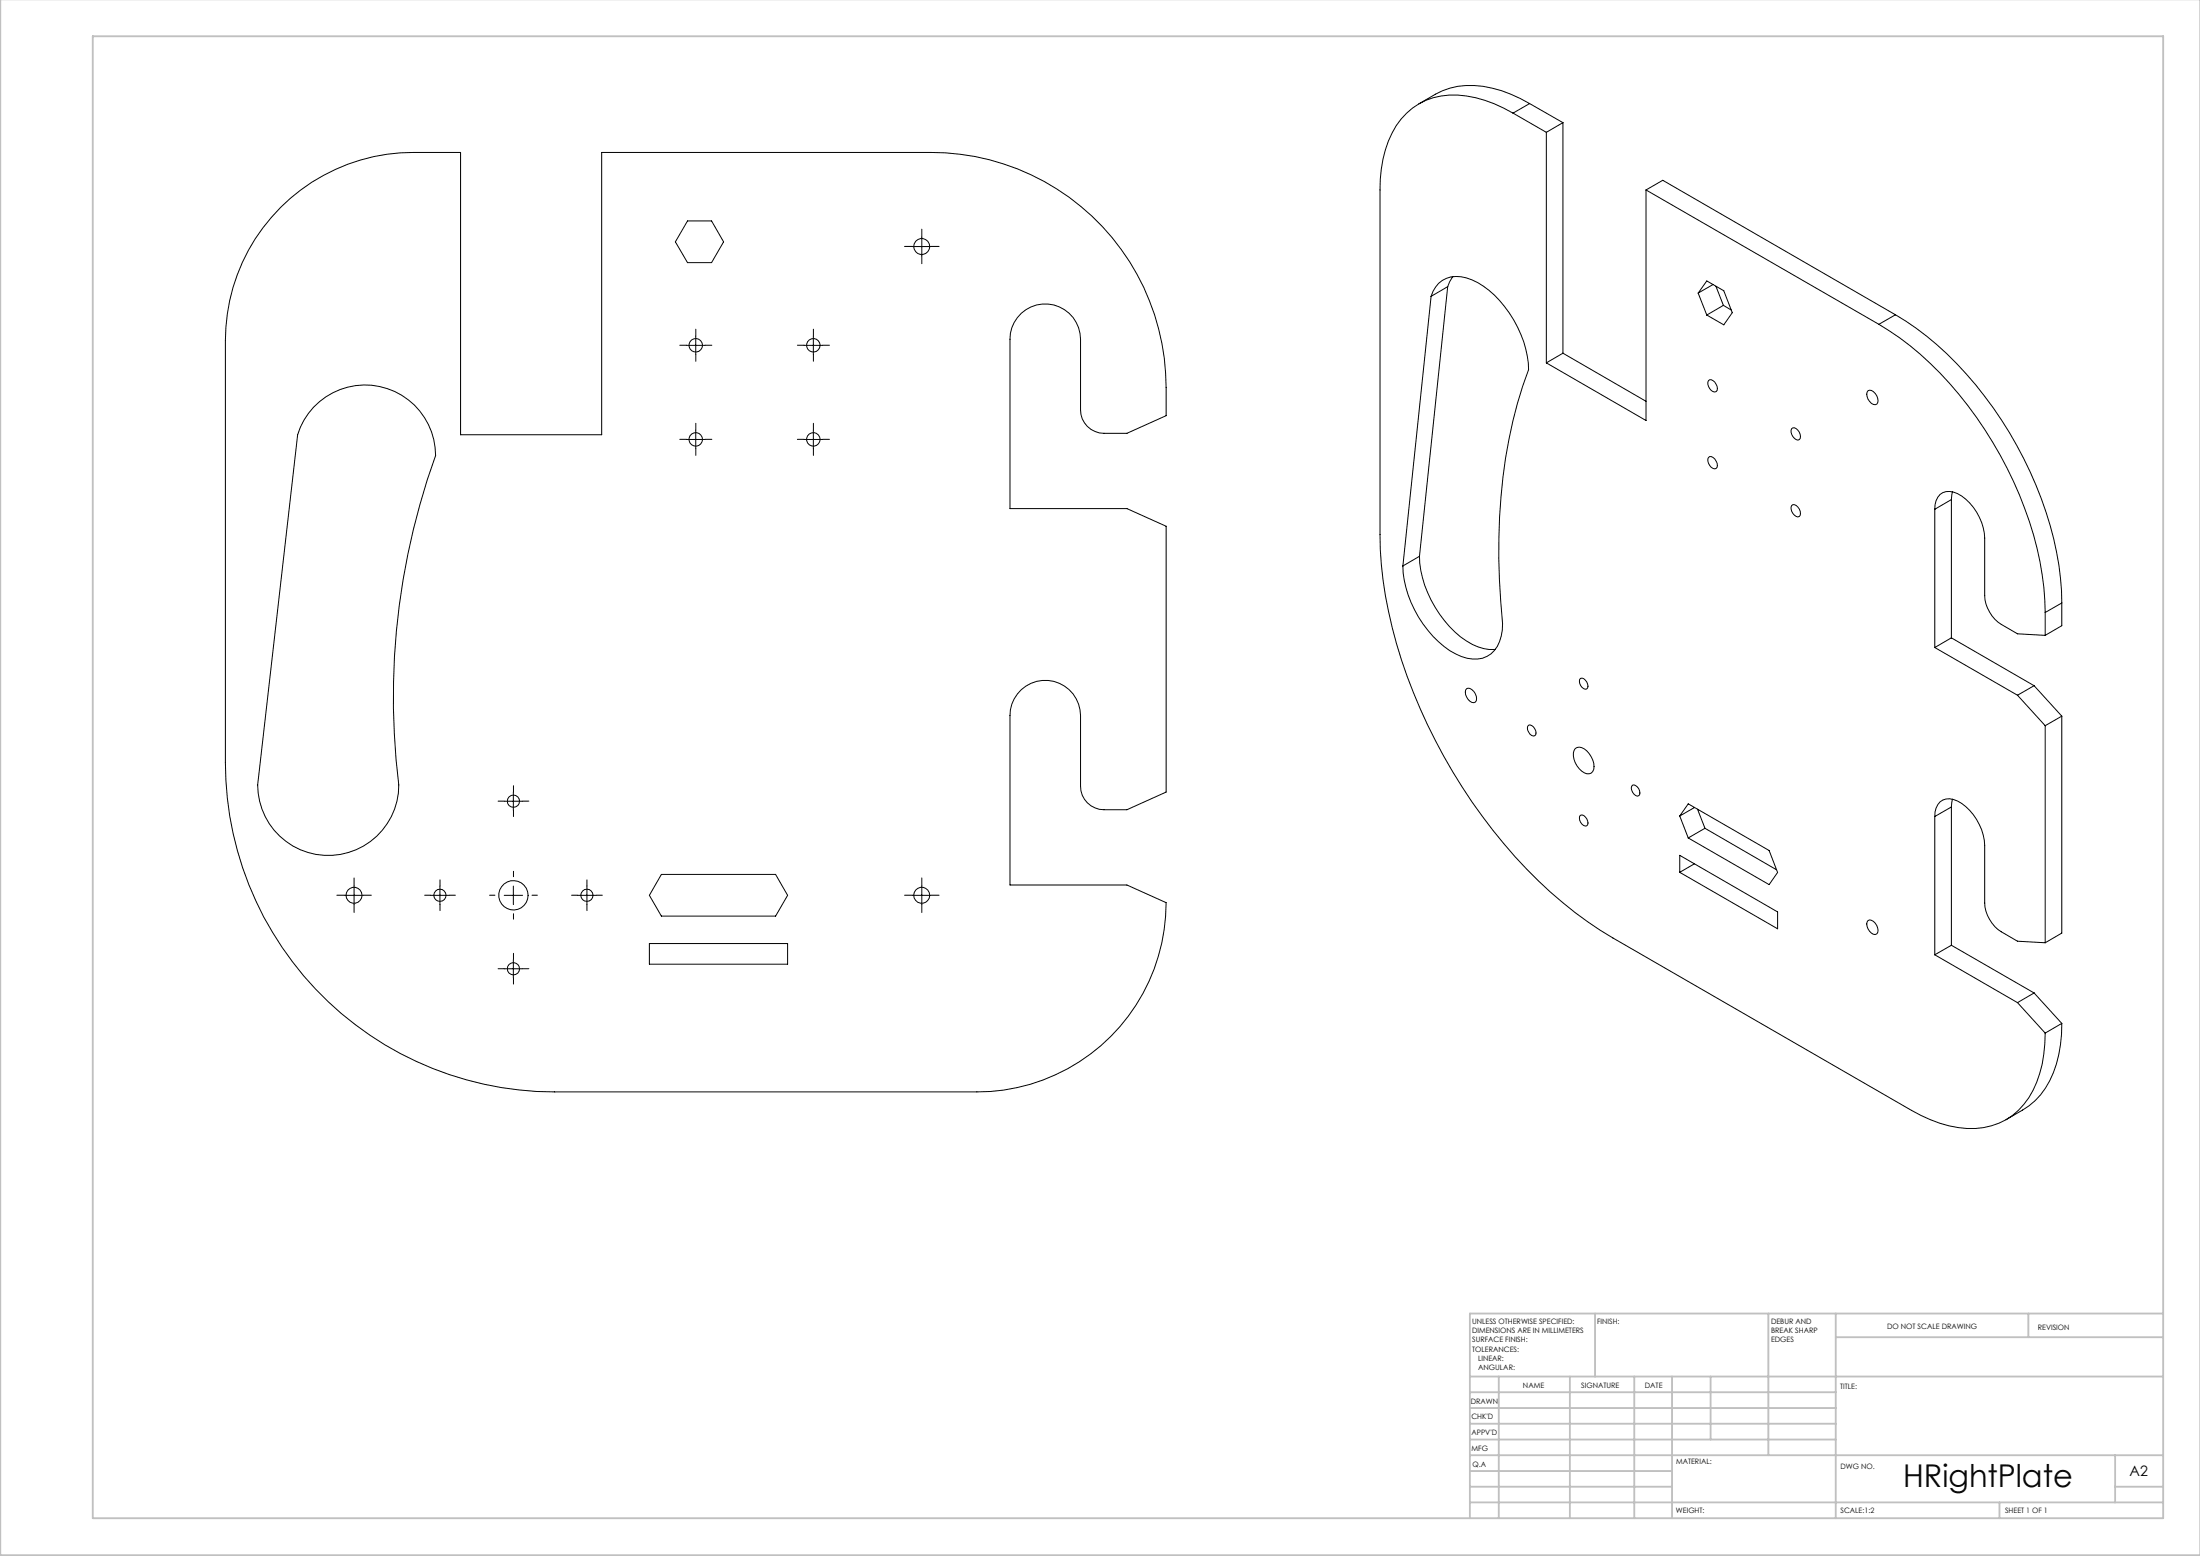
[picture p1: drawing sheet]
<svg xmlns="http://www.w3.org/2000/svg" width="594mm" height="420mm" viewBox="0 0 594 420" stroke-linecap="round" stroke-linejoin="round" font-family="sans-serif">
<g fill="none" stroke="#000" stroke-width=".27" stroke-dasharray="15.2 1.3 1.3 1.3">
<path d="M246.4 66.5h-2.2M248.9 64v-2.1M248.9 69v2.2M251.4 66.5h2.1M185.4 93.2h-1.9M187.9 90.7v-1.8M187.9 95.7v1.8M190.4 93.2h1.8M217.1 93.2h-1.8M219.6 90.7v-1.8M219.6 95.7v1.8M222.1 93.2h1.8"/>
<path d="M185.4 118.6h-1.9M187.9 116.1v-1.8M190.4 118.6h1.8M217.1 118.6h-1.8M219.6 116.1v-1.8M222.1 118.6h1.8M187.9 121.1v1.8M219.6 121.1v1.8M136.1 216.2h-1.6M138.6 213.7v-1.6M138.6 218.7v1.7M141.1 216.2h1.7"/>
<path d="M95.6 239.1v-2.1M118.8 239.1v-1.6M138.6 236.6v-1.4M158.5 239.1v-1.6M248.9 239.1v-2.1M93.1 241.6h-2.2M95.6 244.1v2.2M98.1 241.6h2.2M116.3 241.6h-1.6M118.8 244.1v1.7M121.3 241.6h1.7M133.6 241.6h-1.4"/>
<path d="M138.6 246.6v1.5M138.6 259v-1.7M143.6 241.6h1.5M156 241.6h-1.7M158.5 244.1v1.7M161 241.6h1.6M246.4 241.6h-2.2M248.9 244.1v2.2M251.4 241.6h2.1M136.1 261.5h-1.6M138.6 264v1.6M141.1 261.5h1.7"/>
</g>
<g fill="none" stroke="#000" stroke-width=".27">
<path d="M408.5 30.5a29.9 29.9 0 0 0-19.4-4.6 18.2 18.2 0 0 0-14.2 12.2 34.7 34.7 0 0 0-2.3 13.2v93a122.3 122.3 0 0 0 12.8 51.3 141.6 141.6 0 0 0 39.9 50.7l6.7 4.8 3.5 2.1 80.6 46.5a30 30 0 0 0 19.5 4.7 18.3 18.3 0 0 0 14.3-12.3 34 34 0 0 0 2.3-13.2M408.5 30.5l9 5.2M413 28a30.2 30.2 0 0 0-19.4-4.7 25.8 25.8 0 0 0-10.5 4.7M413 28l-4.5 2.5M413 28l9 5.1M417.5 35.7v62.2M422 33.1l-4.5 2.6M422 33.1v62.2M75.7 56a50.9 50.9 0 0 1 36-14.8h12.7v76.2h38.1v-76.2h88.9a63.5 63.5 0 0 1 63.5 63.5v7.5l-10.6 4.8h-6.2a6.3 6.3 0 0 1-6.4-6.4v-19a9.5 9.5 0 0 0-9.5-9.6 9.5 9.5 0 0 0-9.5 9.6v45.7h31.6l10.6 4.7v71.8l-10.6 4.8h-6.2a6.3 6.3 0 0 1-6.4-6.4v-19a9.5 9.5 0 0 0-9.5-9.6 9.5 9.5 0 0 0-9.5 9.6v45.7h31.6l10.6 4.7a51.1 51.1 0 0 1-51.1 51.1h-114a88.9 88.9 0 0 1-88.9-88.9v-113.8a50.8 50.8 0 0 1 14.8-36zM185.6 59.6h6.5l3.3 5.7-3.3 5.6h-6.5l-3.2-5.6zM444.4 51.3l62.9 36.2M444.4 51.3v62.2l-26.9-15.6"/>
<path d="M444.4 51.3l4.5-2.6 62.9 36.3M246.4 66.6h5M248.9 64v5M386.4 80a7.1 7.1 0 0 1 9.6-5 22.7 22.7 0 0 1 11.5 9.5 28.1 28.1 0 0 1 5.2 15.3 138.3 138.3 0 0 0-8 51l.1 5.7 .9 11.8a9.6 9.6 0 0 1-4.2 8.9 9.3 9.3 0 0 1-8.5-.7 29.3 29.3 0 0 1-14.2-23.7M386.4 80l-7.6 72.8M390.9 77.4l-4.5 2.6M390.9 77.4l-7.6 72.8M392.3 74.7l-1.4 2.7M458.5 79.1l2.3-3.3 4.6 2.7 2.3 5.9-2.3 3.3-4.6-2.7M458.5 79.1l2.3 5.9M462.5 76.8l-4 2.3M463.3 77.3l2 5.1"/>
<path d="M185.3 93.2h5.1M187.9 90.7v5M217.1 93.2h5M219.6 90.7v5M422 95.3l-4.5 2.6M422 95.3l22.4 13M465.3 82.4l-4.5 2.6M465.3 82.4l2.1 1.3M507.3 87.5a90.5 90.5 0 0 1 30.7 31.9 94.5 94.5 0 0 1 14.1 42.6l.1 3.3M511.8 85a91.3 91.3 0 0 1 30.7 31.8 96 96 0 0 1 14.1 42.6l.1 3.4M511.8 85l-4.5 2.5M84.7 109.9a19.1 19.1 0 0 1 20.9-4.6 19.1 19.1 0 0 1 12 17.7 192 192 0 0 0-9.9 88.9 19.1 19.1 0 0 1-19.1 19 19.1 19.1 0 0 1-19-19l10.8-94.5a18.8 18.8 0 0 1 4.3-7.5z"/>
<path d="M185.3 118.6h5.1M187.9 116.1v5M217.1 118.6h5M219.6 116.1v5M461.3 102.7a1.1 1.1 0 0 1 1.7 .4 2.03 2.03 0 0 1 .3 2.6 2.16 2.16 0 0 1-2-3zM483.8 115.7a1.69 1.69 0 0 1 2.3 1.6 1.01 1.01 0 0 1-.7 1.5 2.44 2.44 0 0 1-1.6-3.1zM504.4 105.5a2.25 2.25 0 0 1 2.6 2 1.18 1.18 0 0 1-.7 1.7 2.67 2.67 0 0 1-1.9-3.7zM461.3 123.5a1.1 1.1 0 0 1 1.7 .4 2.03 2.03 0 0 1 .3 2.6 2.16 2.16 0 0 1-2-3zM483.8 136.4a1.69 1.69 0 0 1 2.3 1.6 1.01 1.01 0 0 1-.7 1.5 2.44 2.44 0 0 1-1.6-3.1zM522.4 137.5a4.1 4.1 0 0 1 4-4.8 10.3 10.3 0 0 1 7.3 5.5 14.2 14.2 0 0 1 2.2 7v15.6a9.9 9.9 0 0 0 4.4 7.7l4.4 2.6 7.5 .4M522.4 137.5v37.3M526.9 134.8l-4.5 2.7"/>
<path d="M526.9 134.8v37.4M527.2 132.8l-.3 2M383.3 150.2a29.8 29.8 0 0 0 12.7 22.8 11.8 11.8 0 0 0 7.7 2.3M383.3 150.2l-4.5 2.6M522.4 174.8l22.3 12.9M526.9 172.2l-4.5 2.6M526.9 172.2l22.3 12.9M552.2 165.3v6.2M556.7 162.8l-4.5 2.5M556.7 162.8v6.1l-4.5 2.6M396 185.9a2.39 2.39 0 0 1 2.7 2.7l-.4 .9a2.25 2.25 0 0 1-2.6-2v-1.2zM412.8 195.7a1.99 1.99 0 0 1 1.9 2.6l-.3 .3a1.91 1.91 0 0 1-1.6-2.9z"/>
<path d="M426.8 183.1a1.91 1.91 0 0 1 1.6 2.9 1.91 1.91 0 0 1-1.6-2.9zM544.7 187.7l7.5 8.2M549.2 185.1l-4.5 2.6M549.2 185.1l7.5 8.2M552.2 195.9v58.6M556.7 193.3v58.6l-4.5 2.6M556.7 193.3l-4.5 2.6M136.1 216.3h5M138.6 213.8v5M425.3 202.1a2.75 2.75 0 0 1 3.8 1.3 4.6 4.6 0 0 1 .9 4.9 1.89 1.89 0 0 1-2.9-.1 5.6 5.6 0 0 1-2.1-5.6zM440.8 211.9a1.91 1.91 0 0 1 1.7 2.9 1.94 1.94 0 0 1-2-2.6zM457.5 218l-4 2.3"/>
<path d="M458.3 218.4l2 5.2M526.9 217.8v37.3M526.9 217.8l-4.5 2.6M527.2 215.7l-.3 2.1M95.6 239.2v5M118.8 239.2v5M138.6 239.2v5M158.5 239.2v5M178.6 236h30.8l3.3 5.7-3.3 5.6h-30.8l-3.3-5.6zM248.9 239.2v5M426.8 220a1.91 1.91 0 0 1 1.6 2.9 1.91 1.91 0 0 1-1.6-2.9zM453.5 230.9l26.5 15.3v4.5l-26.5-15.2z"/>
<path d="M453.5 220.3l2.3-3.3 21.9 12.6 2.3 5.9-2.3 3.3-21.9-12.6M453.5 220.3l2.3 5.9M457.5 233.2l-4 2.3M460.3 223.6l-4.5 2.6M460.3 223.6l19.3 11.2M522.4 220.4a4.1 4.1 0 0 1 4-4.8 11.7 11.7 0 0 1 8 7 13.6 13.6 0 0 1 1.5 5.6v15.6a9.9 9.9 0 0 0 4.4 7.7l4.4 2.6 7.5 .4M522.4 220.4v37.3M93.1 241.7h5M116.3 241.7h5M136.1 241.7h5M138.6 259v5M156 241.7h5"/>
<path d="M175.3 254.7h37.4v5.6h-37.4zM246.4 241.7h5M504.4 248.5a2.19 2.19 0 0 1 2.6 2 1.18 1.18 0 0 1-.7 1.8 2.69 2.69 0 0 1-1.9-3.8zM522.4 257.7l22.3 12.9M526.9 255.1l-4.5 2.6M526.9 255.1l22.3 12.9M136.1 261.5h5M544.7 270.6l7.5 8.3M549.2 268l-4.5 2.6M549.2 268l7.5 8.2M556.7 276.2a29.9 29.9 0 0 1-5.7 19.3 26.6 26.6 0 0 1-9.4 6.7M556.7 276.2l-4.5 2.7"/>
<circle cx="248.9" cy="66.6" r="2.16"/>
<circle cx="187.9" cy="93.2" r="1.83"/>
<circle cx="219.6" cy="93.2" r="1.83"/>
<circle cx="187.9" cy="118.6" r="1.83"/>
<circle cx="219.6" cy="118.6" r="1.83"/>
<circle cx="138.6" cy="216.3" r="1.65"/>
<circle cx="95.6" cy="241.7" r="2.16"/>
<circle cx="118.8" cy="241.7" r="1.65"/>
<circle cx="138.6" cy="241.6" r="4"/>
<circle cx="158.5" cy="241.7" r="1.65"/>
<circle cx="248.9" cy="241.7" r="2.16"/>
<circle cx="138.6" cy="261.5" r="1.65"/>
</g>
<g fill="none" stroke="#c0c0c0" stroke-width=".5">
<path d="M.1 -.1v419.9h594M25 9.8h559.1v400h-559.1zM430.7 354.6v17M477.4 354.6v38.2M495.7 354.6v55.2M547.7 354.6v6.3M584.1 354.6h-187.2v55.2M396.9 371.6h187.2M396.9 375.8h98.8M404.7 371.6v38.2M423.9 371.6v38.2M441.3 371.6v38.2"/>
<path d="M451.4 371.6v38.2M461.9 371.6v17M495.7 360.9h88.4M396.9 388.6h98.8M396.9 384.3h98.8M396.9 380.1h98.8M396.9 397.1h54.5M396.9 392.8h187.2M571.1 392.8v12.7M396.9 405.5h187.2M396.9 401.3h54.5M539.9 405.5v4.3"/>
<path d="M571.1 401.3h13"/>
</g>
<text font-size="8.5" x="513.9" y="401.5">HRightPlate</text>
<text font-size="3.9" x="575" y="398.4">A2</text>
<g font-size="2">
<text x="397.5" y="357.4">UNLESS OTHERWISE SPECIFIED:</text>
<text x="397.5" y="359.9">DIMENSIONS ARE IN MILLIMETERS</text>
<text x="431.2" y="357.4">FINISH:</text>
<text x="478.2" y="357.3">DEBUR AND</text>
<text x="478.2" y="359.8">BREAK SHARP</text>
<text x="509.5" y="358.8">DO NOT SCALE DRAWING</text>
<text x="550.2" y="359">REVISION</text>
<text x="397.5" y="362.4">SURFACE FINISH:</text>
<text x="397.5" y="364.9">TOLERANCES:</text>
<text x="478.2" y="362.3">EDGES</text>
<text x="399.1" y="367.4">LINEAR:</text>
<text x="399.1" y="369.9">ANGULAR:</text>
<text x="411.2" y="374.8">NAME</text>
<text x="426.9" y="374.7">SIGNATURE</text>
<text x="444.1" y="374.7">DATE</text>
<text x="496.8" y="375">TITLE:</text>
<text x="397.1" y="378.9">DRAWN</text>
<text x="397.3" y="383.1">CHK'D</text>
<text x="397.3" y="387.2">APPV'D</text>
<text x="397.3" y="391.6">MFG</text>
<text x="397.5" y="395.9">Q.A</text>
<text x="452.5" y="395.3">MATERIAL:</text>
<text x="497" y="396.4">DWG NO.</text>
<text x="452.5" y="408.3">WEIGHT:</text>
<text x="497" y="408.4">SCALE:1:2</text>
<text x="541.4" y="408.4">SHEET 1 OF 1</text>
</g>
</svg>
